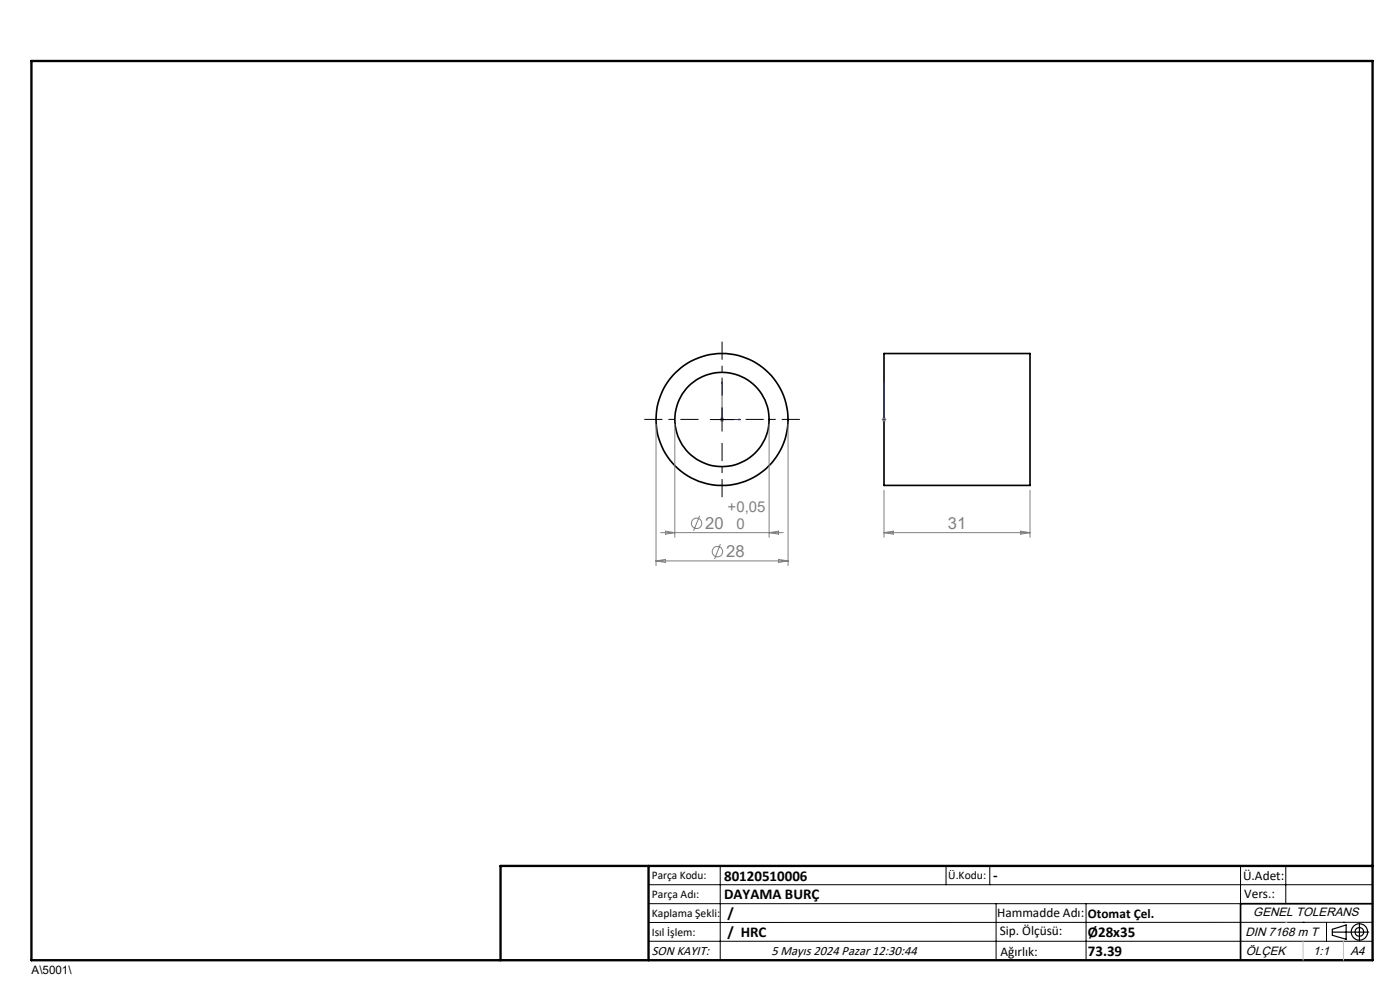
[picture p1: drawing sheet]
<svg xmlns="http://www.w3.org/2000/svg" width="297mm" height="210mm" viewBox="0 0 297 210" stroke-linecap="round" stroke-linejoin="round" font-family="sans-serif">
<g fill="none" stroke="#000" stroke-width=".35">
<path d="M187.5 75h31v28h-31zM291.2 191.7h-28v12"/>
<circle cx="153.2" cy="89" r="10"/>
<circle cx="153.2" cy="89" r="14"/>
</g>
<g fill="none" stroke="#808080" stroke-width=".21">
<path d="M139.2 90v30M143.2 90v24M152.6 89h1.1M152.8 88.6l.7 .8M153.2 88.5v1M153.5 88.6l-.7 .8M163.2 90v24M167.2 90v30M187 89h1M187.2 88.6l.7 .8M187.5 88.5v1M187.9 88.6l-.7 .8"/>
<path d="M139.2 119l2-.3v.6zM139.2 119h28M140.2 113h26M141.2 112.7l2 .3-2 .3zM148.4 109.4l-1.3 3.2M152.8 115.4l-1.2 3.2M163.2 113l2-.3v.6zM165.2 118.7l2 .3-2 .3zM187.5 104v10M187.5 113h31M187.5 113l2-.3v.6zM216.5 112.7l2 .3-2 .3z"/>
<path d="M218.5 104v10"/>
<circle cx="147.8" cy="111" r="1.1"/>
<circle cx="152.2" cy="117" r="1.12"/>
</g>
<g fill="none" stroke="#000" stroke-width=".25">
<path d="M282.6 197.7h7.8M282.6 197.1l3-.9v3l-3-.8zM288.4 195.8v3.8M106.2 203.7h185"/>
<circle cx="288.4" cy="197.7" r="1.74"/>
<circle cx="288.4" cy="197.7" r=".93"/>
</g>
<path d="M153.2 81v.4h-.1zM153.2 81v8h4M156.8 88.9l.4 .1-.4 .1zM187.5 88.9v.2zM187.5 81v.4v-.4M187.5 89h.1M187.5 81v8" fill="none" stroke="#00f" stroke-width=".21"/>
<path d="M148.2 89h-11.5M153.2 84v-11.5M153.2 94v11.5M158.2 89h11.5" fill="none" stroke="#000" stroke-width=".21" stroke-dasharray="15.2 1.3 1.3 1.3" stroke-dashoffset="11.4" stroke-linecap="butt"/>
<g fill="none" stroke="#000" stroke-width=".21">
<path d="M150.7 89h5M153.2 86.5v5M137.6 187.7h153.6M137.6 191.7h153.6M137.6 199.7h153.6M152.8 183.7v20M200.7 183.7v4M210 183.7v4M211.3 191.7v12M230.4 191.7v12M263.2 183.7v20M272.8 183.7v8"/>
<path d="M276.4 195.6h.1M281.4 195.6v4.1M285 195.6h.1M291.2 195.6l-153.6 .1"/>
</g>
<path d="M6.7 12.9h284.5v190.8h-284.5zM137.6 183.7v20M291.2 183.7h-185v20" fill="none" stroke="#000" stroke-width=".5"/>
<path d="M276.4 199.7v4M285 199.7v4" fill="none" stroke="#c0c0c0" stroke-width=".21"/>
<path d="M272.8 195.6h.1" fill="none" stroke="#c0c0c0" stroke-width=".25"/>
<g fill="#00f">
<path d="M156.8 88.9l.4 .1-.4 .1zM153.2 81v.4h-.1z"/>
<path d="M187.5 88.9v.2zM187.5 81v.4z"/>
</g>
<g font-size="3.5" fill="#808080">
<text x="149.6" y="112.2">20</text>
<text x="201.1" y="112.2">31</text>
<text x="154" y="118.2">28</text>
</g>
<g font-size="3.2" fill="#808080">
<text x="154.4" y="108.6">+0,05</text>
<text x="156.2" y="112.2">0</text>
</g>
<g font-size="3.2">
<text x="153.6" y="186.8">80120510006</text>
<text x="153.6" y="190.8">DAYAMA BURÇ</text>
<text x="210.7" y="186.6">-</text>
<text x="154.3" y="194.8">/</text>
<text x="154.3" y="198.8">/ HRC</text>
<text x="230.8" y="198.7">Ø28x35</text>
<text x="230.8" y="202.8">73.39</text>
</g>
<g font-size="2.8">
<text x="263.7" y="186.7">Ü.Adet:</text>
<text x="263.9" y="190.5">Vers.:</text>
<text x="211.5" y="194.5">Hammadde Adı:</text>
<text x="230.8" y="194.7">Otomat Çel.</text>
<text x="138.3" y="202.6">SON KAYIT:</text>
<text x="163.6" y="202.6">5 Mayıs 2024 Pazar 12:30:44</text>
<text x="212.1" y="198.4">Sip. Ölçüsü:</text>
<text x="212.2" y="202.7">Ağırlık:</text>
</g>
<g font-size="2.6">
<text x="265.9" y="194.4">GENEL TOLERANS</text>
<text x="264.2" y="198.5">DIN 7168 m T</text>
<text x="264.3" y="202.6">ÖLÇEK</text>
<text x="278.5" y="202.6">1:1</text>
<text x="286.5" y="202.6">A4</text>
</g>
<g font-size="2.5">
<text x="138.3" y="186.4">Parça Kodu:</text>
<text x="138.3" y="190.5">Parça Adı:</text>
<text x="201.2" y="186.5">Ü.Kodu:</text>
<text x="138.3" y="194.5">Kaplama Şekli:</text>
<text x="138.3" y="198.6">Isıl İşlem:</text>
<text x="6.7" y="206.7">A\5001\</text>
</g>
</svg>
